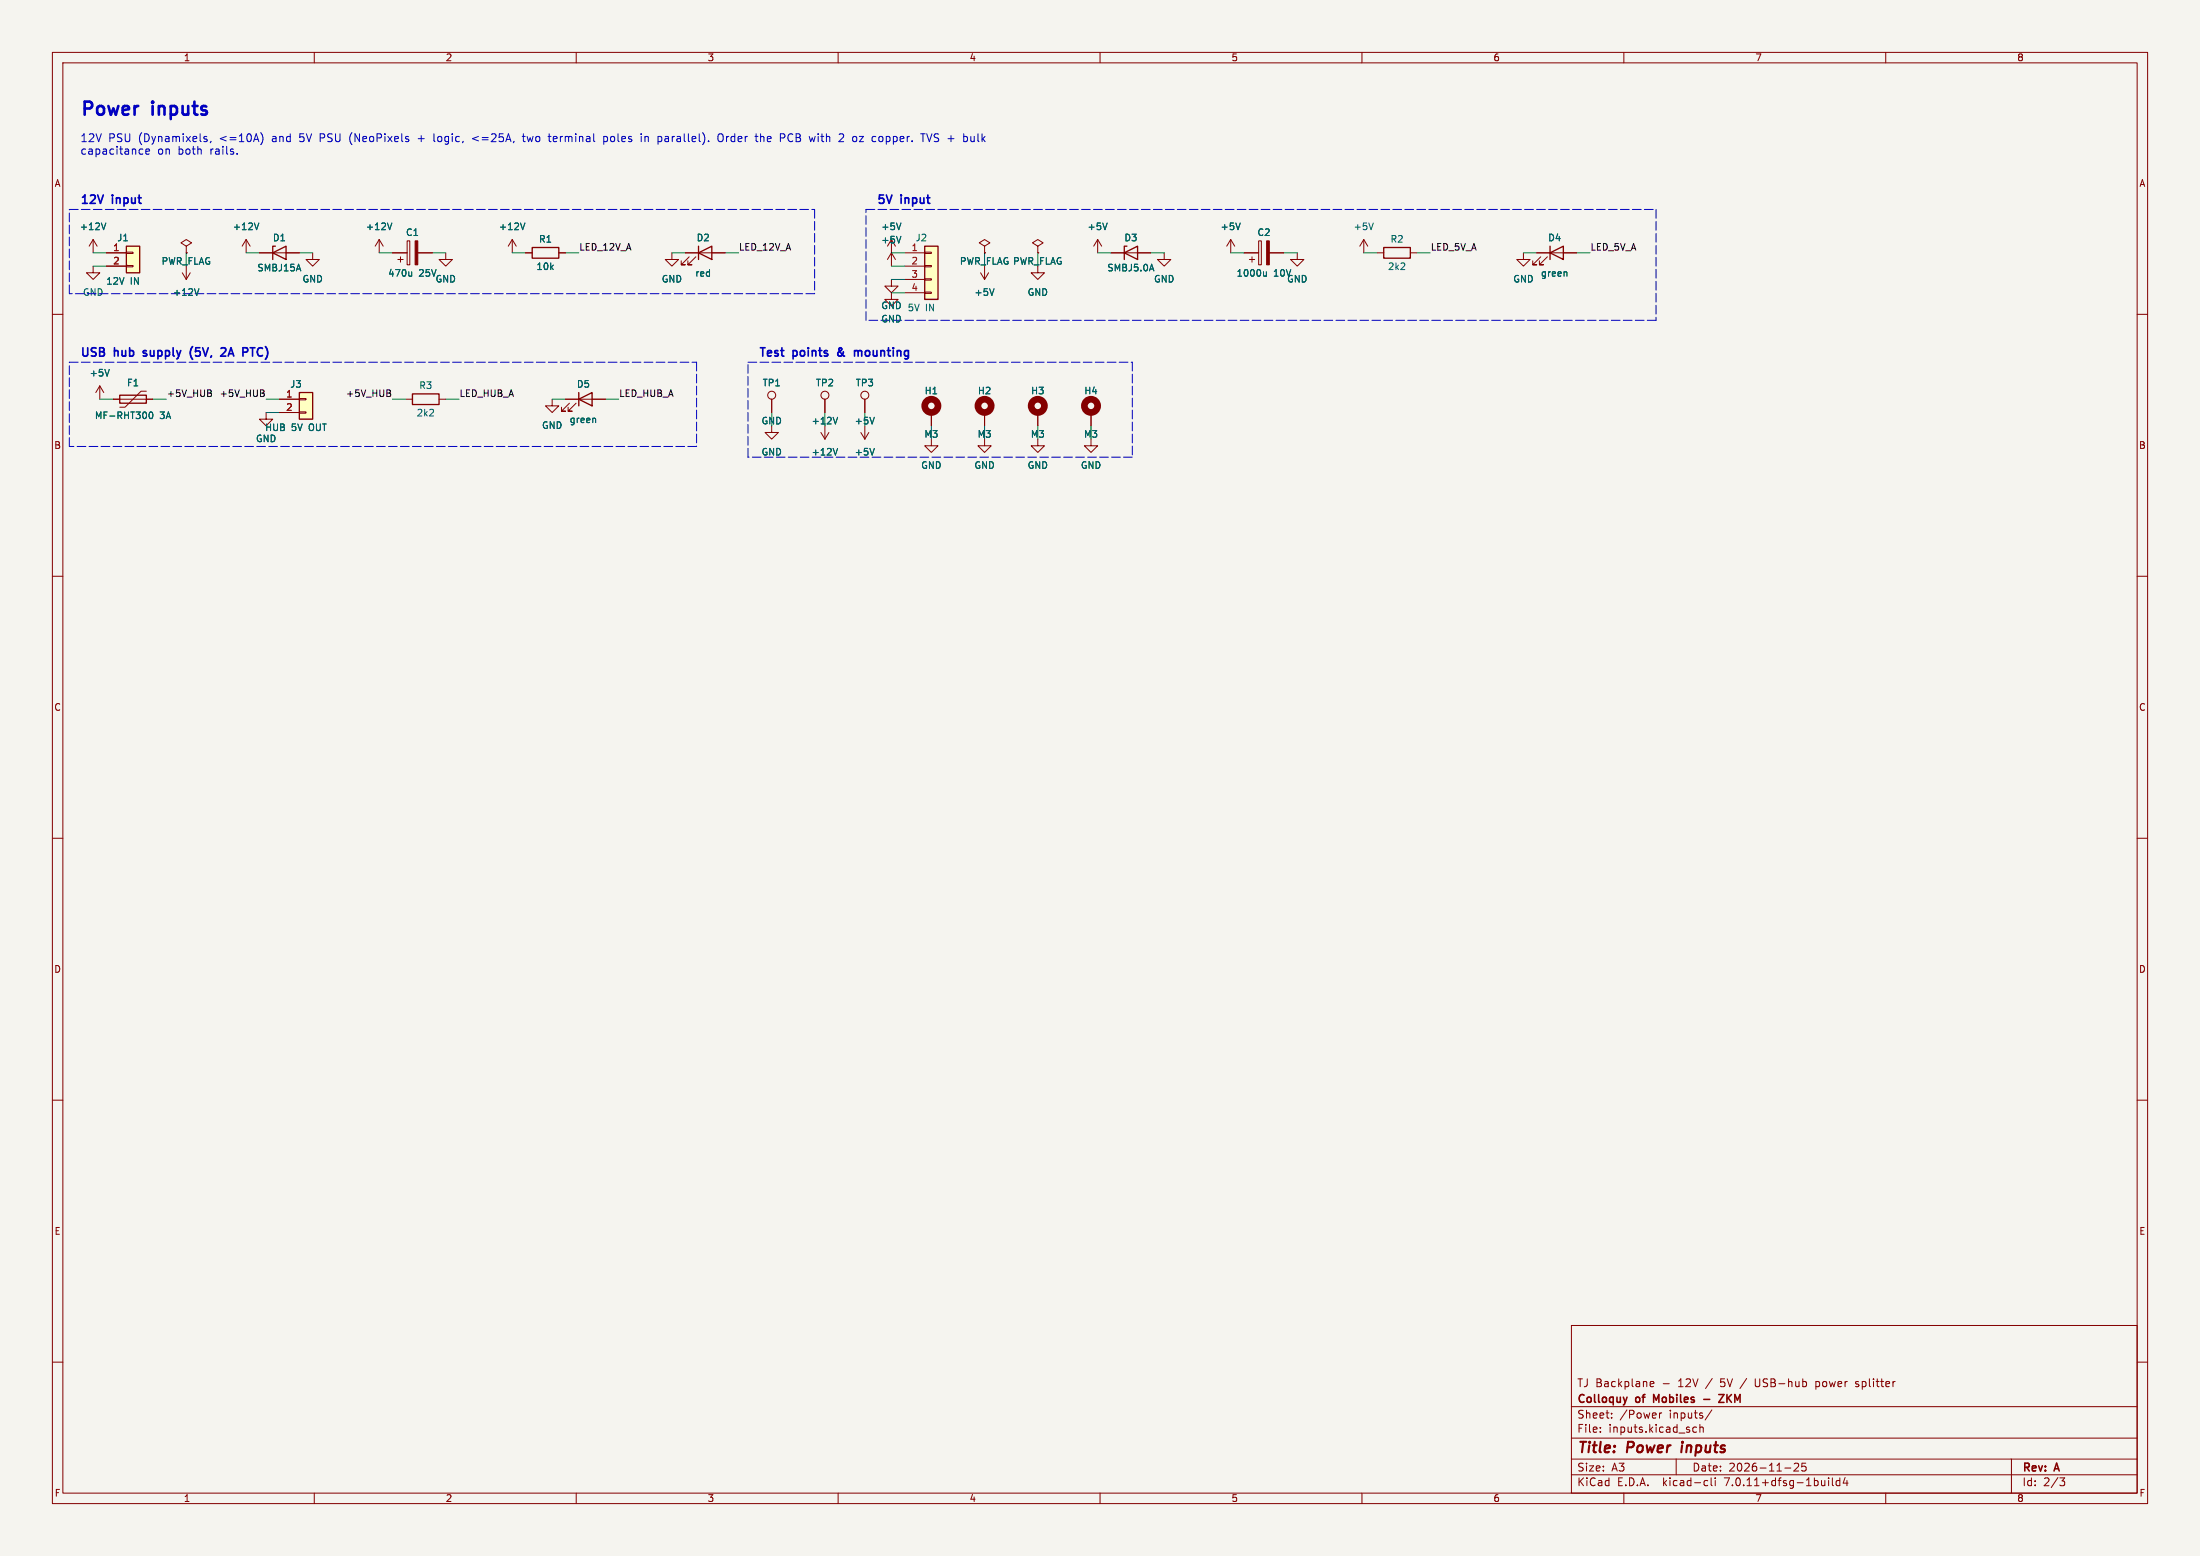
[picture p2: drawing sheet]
(kicad_sch (version 20230121) (generator eeschema)
 (paper "A3")
 (title_block (title "Power inputs") (date "2026-11-25") (rev "A") (company "Colloquy of Mobiles - ZKM") (comment 1 "TJ Backplane - 12V / 5V / USB-hub power splitter"))
 (lib_symbols
  (symbol "Connector:TestPoint"
   (pin_numbers hide)
   (pin_names
    (offset 0.762) hide) (in_bom yes) (on_board yes)
   (property "Reference" "TP" (at 0 6.858 0) (effects (font (size 1.27 1.27))))
   (property "Value" "TestPoint" (at 0 5.08 0) (effects (font (size 1.27 1.27))))
   (property "Footprint" "" (at 5.08 0 0) (effects (font (size 1.27 1.27)) hide))
   (property "Datasheet" "~" (at 5.08 0 0) (effects (font (size 1.27 1.27)) hide))
   (symbol "TestPoint_0_1"
    (circle (center 0 3.302) (radius 0.762) (stroke (width 0) (type default)) (fill (type none))))
   (symbol "TestPoint_1_1"
    (pin passive line (at 0 0 90) (length 2.54) (name "1" (effects (font (size 1.27 1.27)))) (number "1" (effects (font (size 1.27 1.27)))))))
(symbol "Connector_Generic:Conn_01x02"
   (pin_names
    (offset 1.016) hide) (in_bom yes) (on_board yes)
   (property "Reference" "J" (at 0 2.54 0) (effects (font (size 1.27 1.27))))
   (property "Value" "Conn_01x02" (at 0 -5.08 0) (effects (font (size 1.27 1.27))))
   (property "Footprint" "" (at 0 0 0) (effects (font (size 1.27 1.27)) hide))
   (property "Datasheet" "~" (at 0 0 0) (effects (font (size 1.27 1.27)) hide))
   (symbol "Conn_01x02_1_1"
    (rectangle (start -1.27 -2.413) (end 0 -2.667) (stroke (width 0.1524) (type default)) (fill (type none)))
    (rectangle (start -1.27 0.127) (end 0 -0.127) (stroke (width 0.1524) (type default)) (fill (type none)))
    (rectangle (start -1.27 1.27) (end 1.27 -3.81) (stroke (width 0.254) (type default)) (fill (type background)))
    (pin passive line (at -5.08 0 0) (length 3.81) (name "Pin_1" (effects (font (size 1.27 1.27)))) (number "1" (effects (font (size 1.27 1.27)))))
    (pin passive line (at -5.08 -2.54 0) (length 3.81) (name "Pin_2" (effects (font (size 1.27 1.27)))) (number "2" (effects (font (size 1.27 1.27)))))))
(symbol "Connector_Generic:Conn_01x04"
   (pin_names
    (offset 1.016) hide) (in_bom yes) (on_board yes)
   (property "Reference" "J" (at 0 5.08 0) (effects (font (size 1.27 1.27))))
   (property "Value" "Conn_01x04" (at 0 -7.62 0) (effects (font (size 1.27 1.27))))
   (property "Footprint" "" (at 0 0 0) (effects (font (size 1.27 1.27)) hide))
   (property "Datasheet" "~" (at 0 0 0) (effects (font (size 1.27 1.27)) hide))
   (symbol "Conn_01x04_1_1"
    (rectangle (start -1.27 -4.953) (end 0 -5.207) (stroke (width 0.1524) (type default)) (fill (type none)))
    (rectangle (start -1.27 -2.413) (end 0 -2.667) (stroke (width 0.1524) (type default)) (fill (type none)))
    (rectangle (start -1.27 0.127) (end 0 -0.127) (stroke (width 0.1524) (type default)) (fill (type none)))
    (rectangle (start -1.27 2.667) (end 0 2.413) (stroke (width 0.1524) (type default)) (fill (type none)))
    (rectangle (start -1.27 3.81) (end 1.27 -6.35) (stroke (width 0.254) (type default)) (fill (type background)))
    (pin passive line (at -5.08 2.54 0) (length 3.81) (name "Pin_1" (effects (font (size 1.27 1.27)))) (number "1" (effects (font (size 1.27 1.27)))))
    (pin passive line (at -5.08 0 0) (length 3.81) (name "Pin_2" (effects (font (size 1.27 1.27)))) (number "2" (effects (font (size 1.27 1.27)))))
    (pin passive line (at -5.08 -2.54 0) (length 3.81) (name "Pin_3" (effects (font (size 1.27 1.27)))) (number "3" (effects (font (size 1.27 1.27)))))
    (pin passive line (at -5.08 -5.08 0) (length 3.81) (name "Pin_4" (effects (font (size 1.27 1.27)))) (number "4" (effects (font (size 1.27 1.27)))))))
(symbol "Device:C_Polarized"
   (pin_numbers hide)
   (pin_names
    (offset 0.254)) (in_bom yes) (on_board yes)
   (property "Reference" "C" (at 0.635 2.54 0) (effects (font (size 1.27 1.27)) (justify left)))
   (property "Value" "C_Polarized" (at 0.635 -2.54 0) (effects (font (size 1.27 1.27)) (justify left)))
   (property "Footprint" "" (at 0.9652 -3.81 0) (effects (font (size 1.27 1.27)) hide))
   (property "Datasheet" "~" (at 0 0 0) (effects (font (size 1.27 1.27)) hide))
   (symbol "C_Polarized_0_1"
    (rectangle (start -2.286 0.508) (end 2.286 1.016) (stroke (width 0) (type default)) (fill (type none)))
    (polyline (pts (xy -1.778 2.286) (xy -0.762 2.286)) (stroke (width 0) (type default)) (fill (type none)))
    (polyline (pts (xy -1.27 2.794) (xy -1.27 1.778)) (stroke (width 0) (type default)) (fill (type none)))
    (rectangle (start 2.286 -0.508) (end -2.286 -1.016) (stroke (width 0) (type default)) (fill (type outline))))
   (symbol "C_Polarized_1_1"
    (pin passive line (at 0 3.81 270) (length 2.794) (name "~" (effects (font (size 1.27 1.27)))) (number "1" (effects (font (size 1.27 1.27)))))
    (pin passive line (at 0 -3.81 90) (length 2.794) (name "~" (effects (font (size 1.27 1.27)))) (number "2" (effects (font (size 1.27 1.27)))))))
(symbol "Device:D_Zener"
   (pin_numbers hide)
   (pin_names
    (offset 1.016) hide) (in_bom yes) (on_board yes)
   (property "Reference" "D" (at 0 2.54 0) (effects (font (size 1.27 1.27))))
   (property "Value" "D_Zener" (at 0 -2.54 0) (effects (font (size 1.27 1.27))))
   (property "Footprint" "" (at 0 0 0) (effects (font (size 1.27 1.27)) hide))
   (property "Datasheet" "~" (at 0 0 0) (effects (font (size 1.27 1.27)) hide))
   (symbol "D_Zener_0_1"
    (polyline (pts (xy 1.27 0) (xy -1.27 0)) (stroke (width 0) (type default)) (fill (type none)))
    (polyline (pts (xy -1.27 -1.27) (xy -1.27 1.27) (xy -0.762 1.27)) (stroke (width 0.254) (type default)) (fill (type none)))
    (polyline (pts (xy 1.27 -1.27) (xy 1.27 1.27) (xy -1.27 0) (xy 1.27 -1.27)) (stroke (width 0.254) (type default)) (fill (type none))))
   (symbol "D_Zener_1_1"
    (pin passive line (at -3.81 0 0) (length 2.54) (name "K" (effects (font (size 1.27 1.27)))) (number "1" (effects (font (size 1.27 1.27)))))
    (pin passive line (at 3.81 0 180) (length 2.54) (name "A" (effects (font (size 1.27 1.27)))) (number "2" (effects (font (size 1.27 1.27)))))))
(symbol "Device:LED"
   (pin_numbers hide)
   (pin_names
    (offset 1.016) hide) (in_bom yes) (on_board yes)
   (property "Reference" "D" (at 0 2.54 0) (effects (font (size 1.27 1.27))))
   (property "Value" "LED" (at 0 -2.54 0) (effects (font (size 1.27 1.27))))
   (property "Footprint" "" (at 0 0 0) (effects (font (size 1.27 1.27)) hide))
   (property "Datasheet" "~" (at 0 0 0) (effects (font (size 1.27 1.27)) hide))
   (symbol "LED_0_1"
    (polyline (pts (xy -1.27 -1.27) (xy -1.27 1.27)) (stroke (width 0.254) (type default)) (fill (type none)))
    (polyline (pts (xy -1.27 0) (xy 1.27 0)) (stroke (width 0) (type default)) (fill (type none)))
    (polyline (pts (xy 1.27 -1.27) (xy 1.27 1.27) (xy -1.27 0) (xy 1.27 -1.27)) (stroke (width 0.254) (type default)) (fill (type none)))
    (polyline (pts (xy -3.048 -0.762) (xy -4.572 -2.286) (xy -3.81 -2.286) (xy -4.572 -2.286) (xy -4.572 -1.524)) (stroke (width 0) (type default)) (fill (type none)))
    (polyline (pts (xy -1.778 -0.762) (xy -3.302 -2.286) (xy -2.54 -2.286) (xy -3.302 -2.286) (xy -3.302 -1.524)) (stroke (width 0) (type default)) (fill (type none))))
   (symbol "LED_1_1"
    (pin passive line (at -3.81 0 0) (length 2.54) (name "K" (effects (font (size 1.27 1.27)))) (number "1" (effects (font (size 1.27 1.27)))))
    (pin passive line (at 3.81 0 180) (length 2.54) (name "A" (effects (font (size 1.27 1.27)))) (number "2" (effects (font (size 1.27 1.27)))))))
(symbol "Device:Polyfuse"
   (pin_numbers hide)
   (pin_names
    (offset 0)) (in_bom yes) (on_board yes)
   (property "Reference" "F" (at -2.54 0 90) (effects (font (size 1.27 1.27))))
   (property "Value" "Polyfuse" (at 2.54 0 90) (effects (font (size 1.27 1.27))))
   (property "Footprint" "" (at 1.27 -5.08 0) (effects (font (size 1.27 1.27)) (justify left) hide))
   (property "Datasheet" "~" (at 0 0 0) (effects (font (size 1.27 1.27)) hide))
   (symbol "Polyfuse_0_1"
    (rectangle (start -0.762 2.54) (end 0.762 -2.54) (stroke (width 0.254) (type default)) (fill (type none)))
    (polyline (pts (xy 0 2.54) (xy 0 -2.54)) (stroke (width 0) (type default)) (fill (type none)))
    (polyline (pts (xy -1.524 2.54) (xy -1.524 1.524) (xy 1.524 -1.524) (xy 1.524 -2.54)) (stroke (width 0) (type default)) (fill (type none))))
   (symbol "Polyfuse_1_1"
    (pin passive line (at 0 3.81 270) (length 1.27) (name "~" (effects (font (size 1.27 1.27)))) (number "1" (effects (font (size 1.27 1.27)))))
    (pin passive line (at 0 -3.81 90) (length 1.27) (name "~" (effects (font (size 1.27 1.27)))) (number "2" (effects (font (size 1.27 1.27)))))))
(symbol "Device:R"
   (pin_numbers hide)
   (pin_names
    (offset 0)) (in_bom yes) (on_board yes)
   (property "Reference" "R" (at 2.032 0 90) (effects (font (size 1.27 1.27))))
   (property "Value" "R" (at 0 0 90) (effects (font (size 1.27 1.27))))
   (property "Footprint" "" (at -1.778 0 90) (effects (font (size 1.27 1.27)) hide))
   (property "Datasheet" "~" (at 0 0 0) (effects (font (size 1.27 1.27)) hide))
   (symbol "R_0_1"
    (rectangle (start -1.016 -2.54) (end 1.016 2.54) (stroke (width 0.254) (type default)) (fill (type none))))
   (symbol "R_1_1"
    (pin passive line (at 0 3.81 270) (length 1.27) (name "~" (effects (font (size 1.27 1.27)))) (number "1" (effects (font (size 1.27 1.27)))))
    (pin passive line (at 0 -3.81 90) (length 1.27) (name "~" (effects (font (size 1.27 1.27)))) (number "2" (effects (font (size 1.27 1.27)))))))
(symbol "Mechanical:MountingHole_Pad"
   (pin_numbers hide)
   (pin_names
    (offset 1.016) hide) (in_bom yes) (on_board yes)
   (property "Reference" "H" (at 0 6.35 0) (effects (font (size 1.27 1.27))))
   (property "Value" "MountingHole_Pad" (at 0 4.445 0) (effects (font (size 1.27 1.27))))
   (property "Footprint" "" (at 0 0 0) (effects (font (size 1.27 1.27)) hide))
   (property "Datasheet" "~" (at 0 0 0) (effects (font (size 1.27 1.27)) hide))
   (symbol "MountingHole_Pad_0_1"
    (circle (center 0 1.27) (radius 1.27) (stroke (width 1.27) (type default)) (fill (type none))))
   (symbol "MountingHole_Pad_1_1"
    (pin input line (at 0 -2.54 90) (length 2.54) (name "1" (effects (font (size 1.27 1.27)))) (number "1" (effects (font (size 1.27 1.27)))))))
(symbol "power:+12V"
   (power)
   (pin_names
    (offset 0)) (in_bom yes) (on_board yes)
   (property "Reference" "#PWR" (at 0 -3.81 0) (effects (font (size 1.27 1.27)) hide))
   (property "Value" "+12V" (at 0 3.556 0) (effects (font (size 1.27 1.27))))
   (property "Footprint" "" (at 0 0 0) (effects (font (size 1.27 1.27)) hide))
   (property "Datasheet" "" (at 0 0 0) (effects (font (size 1.27 1.27)) hide))
   (symbol "+12V_0_1"
    (polyline (pts (xy -0.762 1.27) (xy 0 2.54)) (stroke (width 0) (type default)) (fill (type none)))
    (polyline (pts (xy 0 0) (xy 0 2.54)) (stroke (width 0) (type default)) (fill (type none)))
    (polyline (pts (xy 0 2.54) (xy 0.762 1.27)) (stroke (width 0) (type default)) (fill (type none))))
   (symbol "+12V_1_1"
    (pin power_in line (at 0 0 90) (length 0) hide (name "+12V" (effects (font (size 1.27 1.27)))) (number "1" (effects (font (size 1.27 1.27)))))))
(symbol "power:+5V"
   (power)
   (pin_names
    (offset 0)) (in_bom yes) (on_board yes)
   (property "Reference" "#PWR" (at 0 -3.81 0) (effects (font (size 1.27 1.27)) hide))
   (property "Value" "+5V" (at 0 3.556 0) (effects (font (size 1.27 1.27))))
   (property "Footprint" "" (at 0 0 0) (effects (font (size 1.27 1.27)) hide))
   (property "Datasheet" "" (at 0 0 0) (effects (font (size 1.27 1.27)) hide))
   (symbol "+5V_0_1"
    (polyline (pts (xy -0.762 1.27) (xy 0 2.54)) (stroke (width 0) (type default)) (fill (type none)))
    (polyline (pts (xy 0 0) (xy 0 2.54)) (stroke (width 0) (type default)) (fill (type none)))
    (polyline (pts (xy 0 2.54) (xy 0.762 1.27)) (stroke (width 0) (type default)) (fill (type none))))
   (symbol "+5V_1_1"
    (pin power_in line (at 0 0 90) (length 0) hide (name "+5V" (effects (font (size 1.27 1.27)))) (number "1" (effects (font (size 1.27 1.27)))))))
(symbol "power:GND"
   (power)
   (pin_names
    (offset 0)) (in_bom yes) (on_board yes)
   (property "Reference" "#PWR" (at 0 -6.35 0) (effects (font (size 1.27 1.27)) hide))
   (property "Value" "GND" (at 0 -3.81 0) (effects (font (size 1.27 1.27))))
   (property "Footprint" "" (at 0 0 0) (effects (font (size 1.27 1.27)) hide))
   (property "Datasheet" "" (at 0 0 0) (effects (font (size 1.27 1.27)) hide))
   (symbol "GND_0_1"
    (polyline (pts (xy 0 0) (xy 0 -1.27) (xy 1.27 -1.27) (xy 0 -2.54) (xy -1.27 -1.27) (xy 0 -1.27)) (stroke (width 0) (type default)) (fill (type none))))
   (symbol "GND_1_1"
    (pin power_in line (at 0 0 270) (length 0) hide (name "GND" (effects (font (size 1.27 1.27)))) (number "1" (effects (font (size 1.27 1.27)))))))
(symbol "power:PWR_FLAG"
   (power)
   (pin_numbers hide)
   (pin_names
    (offset 0) hide) (in_bom yes) (on_board yes)
   (property "Reference" "#FLG" (at 0 1.905 0) (effects (font (size 1.27 1.27)) hide))
   (property "Value" "PWR_FLAG" (at 0 3.81 0) (effects (font (size 1.27 1.27))))
   (property "Footprint" "" (at 0 0 0) (effects (font (size 1.27 1.27)) hide))
   (property "Datasheet" "~" (at 0 0 0) (effects (font (size 1.27 1.27)) hide))
   (symbol "PWR_FLAG_0_0"
    (pin power_out line (at 0 0 90) (length 0) (name "pwr" (effects (font (size 1.27 1.27)))) (number "1" (effects (font (size 1.27 1.27))))))
   (symbol "PWR_FLAG_0_1"
    (polyline (pts (xy 0 0) (xy 0 1.27) (xy -1.016 1.905) (xy 0 2.54) (xy 1.016 1.905) (xy 0 1.27)) (stroke (width 0) (type default)) (fill (type none))))))
 (text "Power inputs" (at 15.24 22.48 0) (effects (font (size 2.5 2.5) bold) (justify left bottom)))
 (text "12V PSU (Dynamixels, <=10A) and 5V PSU (NeoPixels + logic, <=25A, two terminal poles in parallel). Order the PCB with 2 oz copper. TVS + bulk" (at 15.24 27.48 0) (effects (font (size 1.5 1.5)) (justify left bottom)))
 (text "capacitance on both rails." (at 15.24 29.88 0) (effects (font (size 1.5 1.5)) (justify left bottom)))
 (text "12V input" (at 15.24 39.28 0) (effects (font (size 1.6 1.6) bold) (justify left bottom)))
 (polyline (pts (xy 13.24 39.98) (xy 155.5112 39.98)) (stroke (width 0) (type dash)))
 (polyline (pts (xy 155.5112 39.98) (xy 155.5112 56.06)) (stroke (width 0) (type dash)))
 (polyline (pts (xy 155.5112 56.06) (xy 13.24 56.06)) (stroke (width 0) (type dash)))
 (polyline (pts (xy 13.24 56.06) (xy 13.24 39.98)) (stroke (width 0) (type dash)))
 (symbol (lib_id "Connector_Generic:Conn_01x02") (at 25.4 48.26 0) (unit 1)
 (in_bom yes) (on_board yes) (dnp no)
 (property "Reference" "J1" (at 23.495 45.39 0) (effects (font (size 1.27 1.27))))
 (property "Value" "12V IN" (at 23.495 53.67 0) (effects (font (size 1.27 1.27))))
 (property "Footprint" "TerminalBlock_Phoenix:TerminalBlock_Phoenix_MKDS-1,5-2-5.08_1x02_P5.08mm_Horizontal" (at 25.4 48.26 0) (effects (font (size 1.27 1.27)) hide))
 (property "Datasheet" "" (at 25.4 48.26 0) (effects (font (size 1.27 1.27)) hide))
 (pin "1")
 (pin "2"))
 (wire (pts (xy 20.32 48.26) (xy 17.78 48.26)) (stroke (width 0) (type default)))
 (symbol (lib_id "power:+12V") (at 17.78 48.26 0) (unit 1)
 (in_bom yes) (on_board yes) (dnp no)
 (property "Reference" "#PWR0201" (at 17.78 45.26 0) (effects (font (size 1.27 1.27)) hide))
 (property "Value" "+12V" (at 17.78 43.26 0) (effects (font (size 1.27 1.27))))
 (property "Footprint" "" (at 17.78 48.26 0) (effects (font (size 1.27 1.27)) hide))
 (property "Datasheet" "" (at 17.78 48.26 0) (effects (font (size 1.27 1.27)) hide))
 (pin "1"))
 (wire (pts (xy 20.32 50.8) (xy 17.78 50.8)) (stroke (width 0) (type default)))
 (symbol (lib_id "power:GND") (at 17.78 50.8 0) (unit 1)
 (in_bom yes) (on_board yes) (dnp no)
 (property "Reference" "#PWR0202" (at 17.78 47.8 0) (effects (font (size 1.27 1.27)) hide))
 (property "Value" "GND" (at 17.78 55.8 0) (effects (font (size 1.27 1.27))))
 (property "Footprint" "" (at 17.78 50.8 0) (effects (font (size 1.27 1.27)) hide))
 (property "Datasheet" "" (at 17.78 50.8 0) (effects (font (size 1.27 1.27)) hide))
 (pin "1"))
 (symbol (lib_id "power:PWR_FLAG") (at 35.56 48.26 0) (unit 1)
 (in_bom yes) (on_board yes) (dnp no)
 (property "Reference" "#FLG1" (at 35.56 44.12 0) (effects (font (size 1.27 1.27)) hide))
 (property "Value" "PWR_FLAG" (at 35.56 49.86 0) (effects (font (size 1.27 1.27))))
 (property "Footprint" "" (at 35.56 48.26 0) (effects (font (size 1.27 1.27)) hide))
 (property "Datasheet" "" (at 35.56 48.26 0) (effects (font (size 1.27 1.27)) hide))
 (pin "1"))
 (wire (pts (xy 35.56 48.26) (xy 35.56 50.8)) (stroke (width 0) (type default)))
 (symbol (lib_id "power:+12V") (at 35.56 50.8 180) (unit 1)
 (in_bom yes) (on_board yes) (dnp no)
 (property "Reference" "#PWR0203" (at 35.56 47.8 0) (effects (font (size 1.27 1.27)) hide))
 (property "Value" "+12V" (at 35.56 55.8 0) (effects (font (size 1.27 1.27))))
 (property "Footprint" "" (at 35.56 50.8 0) (effects (font (size 1.27 1.27)) hide))
 (property "Datasheet" "" (at 35.56 50.8 0) (effects (font (size 1.27 1.27)) hide))
 (pin "1"))
 (symbol (lib_id "Device:D_Zener") (at 53.34 48.26 0) (unit 1)
 (in_bom yes) (on_board yes) (dnp no)
 (property "Reference" "D1" (at 53.34 45.39 0) (effects (font (size 1.27 1.27))))
 (property "Value" "SMBJ15A" (at 53.34 51.13 0) (effects (font (size 1.27 1.27))))
 (property "Footprint" "Diode_SMD:D_SMB" (at 53.34 48.26 0) (effects (font (size 1.27 1.27)) hide))
 (property "Datasheet" "" (at 53.34 48.26 0) (effects (font (size 1.27 1.27)) hide))
 (property "Description" "TVS 15V unidirectional" (at 53.34 48.26 0) (effects (font (size 1.27 1.27)) hide))
 (pin "1")
 (pin "2"))
 (wire (pts (xy 49.53 48.26) (xy 46.99 48.26)) (stroke (width 0) (type default)))
 (symbol (lib_id "power:+12V") (at 46.99 48.26 0) (unit 1)
 (in_bom yes) (on_board yes) (dnp no)
 (property "Reference" "#PWR0204" (at 46.99 45.26 0) (effects (font (size 1.27 1.27)) hide))
 (property "Value" "+12V" (at 46.99 43.26 0) (effects (font (size 1.27 1.27))))
 (property "Footprint" "" (at 46.99 48.26 0) (effects (font (size 1.27 1.27)) hide))
 (property "Datasheet" "" (at 46.99 48.26 0) (effects (font (size 1.27 1.27)) hide))
 (pin "1"))
 (wire (pts (xy 57.15 48.26) (xy 59.69 48.26)) (stroke (width 0) (type default)))
 (symbol (lib_id "power:GND") (at 59.69 48.26 0) (unit 1)
 (in_bom yes) (on_board yes) (dnp no)
 (property "Reference" "#PWR0205" (at 59.69 45.26 0) (effects (font (size 1.27 1.27)) hide))
 (property "Value" "GND" (at 59.69 53.26 0) (effects (font (size 1.27 1.27))))
 (property "Footprint" "" (at 59.69 48.26 0) (effects (font (size 1.27 1.27)) hide))
 (property "Datasheet" "" (at 59.69 48.26 0) (effects (font (size 1.27 1.27)) hide))
 (pin "1"))
 (symbol (lib_id "Device:C_Polarized") (at 78.74 48.26 90) (unit 1)
 (in_bom yes) (on_board yes) (dnp no)
 (property "Reference" "C1" (at 78.74 44.374 90) (effects (font (size 1.27 1.27))))
 (property "Value" "470u 25V" (at 78.74 52.146 90) (effects (font (size 1.27 1.27))))
 (property "Footprint" "Capacitor_THT:CP_Radial_D10.0mm_P5.00mm" (at 78.74 48.26 90) (effects (font (size 1.27 1.27)) hide))
 (property "Datasheet" "" (at 78.74 48.26 90) (effects (font (size 1.27 1.27)) hide))
 (pin "1")
 (pin "2"))
 (wire (pts (xy 74.93 48.26) (xy 72.39 48.26)) (stroke (width 0) (type default)))
 (symbol (lib_id "power:+12V") (at 72.39 48.26 0) (unit 1)
 (in_bom yes) (on_board yes) (dnp no)
 (property "Reference" "#PWR0206" (at 72.39 45.26 0) (effects (font (size 1.27 1.27)) hide))
 (property "Value" "+12V" (at 72.39 43.26 0) (effects (font (size 1.27 1.27))))
 (property "Footprint" "" (at 72.39 48.26 0) (effects (font (size 1.27 1.27)) hide))
 (property "Datasheet" "" (at 72.39 48.26 0) (effects (font (size 1.27 1.27)) hide))
 (pin "1"))
 (wire (pts (xy 82.55 48.26) (xy 85.09 48.26)) (stroke (width 0) (type default)))
 (symbol (lib_id "power:GND") (at 85.09 48.26 0) (unit 1)
 (in_bom yes) (on_board yes) (dnp no)
 (property "Reference" "#PWR0207" (at 85.09 45.26 0) (effects (font (size 1.27 1.27)) hide))
 (property "Value" "GND" (at 85.09 53.26 0) (effects (font (size 1.27 1.27))))
 (property "Footprint" "" (at 85.09 48.26 0) (effects (font (size 1.27 1.27)) hide))
 (property "Datasheet" "" (at 85.09 48.26 0) (effects (font (size 1.27 1.27)) hide))
 (pin "1"))
 (symbol (lib_id "Device:R") (at 104.14 48.26 90) (unit 1)
 (in_bom yes) (on_board yes) (dnp no)
 (property "Reference" "R1" (at 104.14 45.644 90) (effects (font (size 1.27 1.27))))
 (property "Value" "10k" (at 104.14 50.876 90) (effects (font (size 1.27 1.27))))
 (property "Footprint" "Resistor_SMD:R_0805_2012Metric_Pad1.20x1.40mm_HandSolder" (at 104.14 48.26 90) (effects (font (size 1.27 1.27)) hide))
 (property "Datasheet" "" (at 104.14 48.26 90) (effects (font (size 1.27 1.27)) hide))
 (pin "1")
 (pin "2"))
 (wire (pts (xy 100.33 48.26) (xy 97.79 48.26)) (stroke (width 0) (type default)))
 (symbol (lib_id "power:+12V") (at 97.79 48.26 0) (unit 1)
 (in_bom yes) (on_board yes) (dnp no)
 (property "Reference" "#PWR0208" (at 97.79 45.26 0) (effects (font (size 1.27 1.27)) hide))
 (property "Value" "+12V" (at 97.79 43.26 0) (effects (font (size 1.27 1.27))))
 (property "Footprint" "" (at 97.79 48.26 0) (effects (font (size 1.27 1.27)) hide))
 (property "Datasheet" "" (at 97.79 48.26 0) (effects (font (size 1.27 1.27)) hide))
 (pin "1"))
 (wire (pts (xy 107.95 48.26) (xy 110.49 48.26)) (stroke (width 0) (type default)))
 (label "LED_12V_A" (at 110.49 48.26 0) (fields_autoplaced) (effects (font (size 1.27 1.27)) (justify left bottom)))
 (symbol (lib_id "Device:LED") (at 134.62 48.26 0) (unit 1)
 (in_bom yes) (on_board yes) (dnp no)
 (property "Reference" "D2" (at 134.239 45.39 0) (effects (font (size 1.27 1.27))))
 (property "Value" "red" (at 134.239 52.146 0) (effects (font (size 1.27 1.27))))
 (property "Footprint" "LED_SMD:LED_0805_2012Metric_Pad1.15x1.40mm_HandSolder" (at 134.62 48.26 0) (effects (font (size 1.27 1.27)) hide))
 (property "Datasheet" "" (at 134.62 48.26 0) (effects (font (size 1.27 1.27)) hide))
 (pin "1")
 (pin "2"))
 (wire (pts (xy 130.81 48.26) (xy 128.27 48.26)) (stroke (width 0) (type default)))
 (symbol (lib_id "power:GND") (at 128.27 48.26 0) (unit 1)
 (in_bom yes) (on_board yes) (dnp no)
 (property "Reference" "#PWR0209" (at 128.27 45.26 0) (effects (font (size 1.27 1.27)) hide))
 (property "Value" "GND" (at 128.27 53.26 0) (effects (font (size 1.27 1.27))))
 (property "Footprint" "" (at 128.27 48.26 0) (effects (font (size 1.27 1.27)) hide))
 (property "Datasheet" "" (at 128.27 48.26 0) (effects (font (size 1.27 1.27)) hide))
 (pin "1"))
 (wire (pts (xy 138.43 48.26) (xy 140.97 48.26)) (stroke (width 0) (type default)))
 (label "LED_12V_A" (at 140.97 48.26 0) (fields_autoplaced) (effects (font (size 1.27 1.27)) (justify left bottom)))
 (text "5V input" (at 167.3212 39.28 0) (effects (font (size 1.6 1.6) bold) (justify left bottom)))
 (polyline (pts (xy 165.3212 39.98) (xy 316.1456 39.98)) (stroke (width 0) (type dash)))
 (polyline (pts (xy 316.1456 39.98) (xy 316.1456 61.14)) (stroke (width 0) (type dash)))
 (polyline (pts (xy 316.1456 61.14) (xy 165.3212 61.14)) (stroke (width 0) (type dash)))
 (polyline (pts (xy 165.3212 61.14) (xy 165.3212 39.98)) (stroke (width 0) (type dash)))
 (symbol (lib_id "Connector_Generic:Conn_01x04") (at 177.8 50.8 0) (unit 1)
 (in_bom yes) (on_board yes) (dnp no)
 (property "Reference" "J2" (at 175.895 45.39 0) (effects (font (size 1.27 1.27))))
 (property "Value" "5V IN" (at 175.895 58.75 0) (effects (font (size 1.27 1.27))))
 (property "Footprint" "TerminalBlock_Phoenix:TerminalBlock_Phoenix_MKDS-1,5-4-5.08_1x04_P5.08mm_Horizontal" (at 177.8 50.8 0) (effects (font (size 1.27 1.27)) hide))
 (property "Datasheet" "" (at 177.8 50.8 0) (effects (font (size 1.27 1.27)) hide))
 (pin "1")
 (pin "2")
 (pin "3")
 (pin "4"))
 (wire (pts (xy 172.72 48.26) (xy 170.18 48.26)) (stroke (width 0) (type default)))
 (symbol (lib_id "power:+5V") (at 170.18 48.26 0) (unit 1)
 (in_bom yes) (on_board yes) (dnp no)
 (property "Reference" "#PWR0210" (at 170.18 45.26 0) (effects (font (size 1.27 1.27)) hide))
 (property "Value" "+5V" (at 170.18 43.26 0) (effects (font (size 1.27 1.27))))
 (property "Footprint" "" (at 170.18 48.26 0) (effects (font (size 1.27 1.27)) hide))
 (property "Datasheet" "" (at 170.18 48.26 0) (effects (font (size 1.27 1.27)) hide))
 (pin "1"))
 (wire (pts (xy 172.72 50.8) (xy 170.18 50.8)) (stroke (width 0) (type default)))
 (symbol (lib_id "power:+5V") (at 170.18 50.8 0) (unit 1)
 (in_bom yes) (on_board yes) (dnp no)
 (property "Reference" "#PWR0211" (at 170.18 47.8 0) (effects (font (size 1.27 1.27)) hide))
 (property "Value" "+5V" (at 170.18 45.8 0) (effects (font (size 1.27 1.27))))
 (property "Footprint" "" (at 170.18 50.8 0) (effects (font (size 1.27 1.27)) hide))
 (property "Datasheet" "" (at 170.18 50.8 0) (effects (font (size 1.27 1.27)) hide))
 (pin "1"))
 (wire (pts (xy 172.72 53.34) (xy 170.18 53.34)) (stroke (width 0) (type default)))
 (symbol (lib_id "power:GND") (at 170.18 53.34 0) (unit 1)
 (in_bom yes) (on_board yes) (dnp no)
 (property "Reference" "#PWR0212" (at 170.18 50.34 0) (effects (font (size 1.27 1.27)) hide))
 (property "Value" "GND" (at 170.18 58.34 0) (effects (font (size 1.27 1.27))))
 (property "Footprint" "" (at 170.18 53.34 0) (effects (font (size 1.27 1.27)) hide))
 (property "Datasheet" "" (at 170.18 53.34 0) (effects (font (size 1.27 1.27)) hide))
 (pin "1"))
 (wire (pts (xy 172.72 55.88) (xy 170.18 55.88)) (stroke (width 0) (type default)))
 (symbol (lib_id "power:GND") (at 170.18 55.88 0) (unit 1)
 (in_bom yes) (on_board yes) (dnp no)
 (property "Reference" "#PWR0213" (at 170.18 52.88 0) (effects (font (size 1.27 1.27)) hide))
 (property "Value" "GND" (at 170.18 60.88 0) (effects (font (size 1.27 1.27))))
 (property "Footprint" "" (at 170.18 55.88 0) (effects (font (size 1.27 1.27)) hide))
 (property "Datasheet" "" (at 170.18 55.88 0) (effects (font (size 1.27 1.27)) hide))
 (pin "1"))
 (symbol (lib_id "power:PWR_FLAG") (at 187.96 48.26 0) (unit 1)
 (in_bom yes) (on_board yes) (dnp no)
 (property "Reference" "#FLG2" (at 187.96 44.12 0) (effects (font (size 1.27 1.27)) hide))
 (property "Value" "PWR_FLAG" (at 187.96 49.86 0) (effects (font (size 1.27 1.27))))
 (property "Footprint" "" (at 187.96 48.26 0) (effects (font (size 1.27 1.27)) hide))
 (property "Datasheet" "" (at 187.96 48.26 0) (effects (font (size 1.27 1.27)) hide))
 (pin "1"))
 (wire (pts (xy 187.96 48.26) (xy 187.96 50.8)) (stroke (width 0) (type default)))
 (symbol (lib_id "power:+5V") (at 187.96 50.8 180) (unit 1)
 (in_bom yes) (on_board yes) (dnp no)
 (property "Reference" "#PWR0214" (at 187.96 47.8 0) (effects (font (size 1.27 1.27)) hide))
 (property "Value" "+5V" (at 187.96 55.8 0) (effects (font (size 1.27 1.27))))
 (property "Footprint" "" (at 187.96 50.8 0) (effects (font (size 1.27 1.27)) hide))
 (property "Datasheet" "" (at 187.96 50.8 0) (effects (font (size 1.27 1.27)) hide))
 (pin "1"))
 (symbol (lib_id "power:PWR_FLAG") (at 198.12 48.26 0) (unit 1)
 (in_bom yes) (on_board yes) (dnp no)
 (property "Reference" "#FLG3" (at 198.12 44.12 0) (effects (font (size 1.27 1.27)) hide))
 (property "Value" "PWR_FLAG" (at 198.12 49.86 0) (effects (font (size 1.27 1.27))))
 (property "Footprint" "" (at 198.12 48.26 0) (effects (font (size 1.27 1.27)) hide))
 (property "Datasheet" "" (at 198.12 48.26 0) (effects (font (size 1.27 1.27)) hide))
 (pin "1"))
 (wire (pts (xy 198.12 48.26) (xy 198.12 50.8)) (stroke (width 0) (type default)))
 (symbol (lib_id "power:GND") (at 198.12 50.8 0) (unit 1)
 (in_bom yes) (on_board yes) (dnp no)
 (property "Reference" "#PWR0215" (at 198.12 47.8 0) (effects (font (size 1.27 1.27)) hide))
 (property "Value" "GND" (at 198.12 55.8 0) (effects (font (size 1.27 1.27))))
 (property "Footprint" "" (at 198.12 50.8 0) (effects (font (size 1.27 1.27)) hide))
 (property "Datasheet" "" (at 198.12 50.8 0) (effects (font (size 1.27 1.27)) hide))
 (pin "1"))
 (symbol (lib_id "Device:D_Zener") (at 215.9 48.26 0) (unit 1)
 (in_bom yes) (on_board yes) (dnp no)
 (property "Reference" "D3" (at 215.9 45.39 0) (effects (font (size 1.27 1.27))))
 (property "Value" "SMBJ5.0A" (at 215.9 51.13 0) (effects (font (size 1.27 1.27))))
 (property "Footprint" "Diode_SMD:D_SMB" (at 215.9 48.26 0) (effects (font (size 1.27 1.27)) hide))
 (property "Datasheet" "" (at 215.9 48.26 0) (effects (font (size 1.27 1.27)) hide))
 (property "Description" "TVS 5V unidirectional" (at 215.9 48.26 0) (effects (font (size 1.27 1.27)) hide))
 (pin "1")
 (pin "2"))
 (wire (pts (xy 212.09 48.26) (xy 209.55 48.26)) (stroke (width 0) (type default)))
 (symbol (lib_id "power:+5V") (at 209.55 48.26 0) (unit 1)
 (in_bom yes) (on_board yes) (dnp no)
 (property "Reference" "#PWR0216" (at 209.55 45.26 0) (effects (font (size 1.27 1.27)) hide))
 (property "Value" "+5V" (at 209.55 43.26 0) (effects (font (size 1.27 1.27))))
 (property "Footprint" "" (at 209.55 48.26 0) (effects (font (size 1.27 1.27)) hide))
 (property "Datasheet" "" (at 209.55 48.26 0) (effects (font (size 1.27 1.27)) hide))
 (pin "1"))
 (wire (pts (xy 219.71 48.26) (xy 222.25 48.26)) (stroke (width 0) (type default)))
 (symbol (lib_id "power:GND") (at 222.25 48.26 0) (unit 1)
 (in_bom yes) (on_board yes) (dnp no)
 (property "Reference" "#PWR0217" (at 222.25 45.26 0) (effects (font (size 1.27 1.27)) hide))
 (property "Value" "GND" (at 222.25 53.26 0) (effects (font (size 1.27 1.27))))
 (property "Footprint" "" (at 222.25 48.26 0) (effects (font (size 1.27 1.27)) hide))
 (property "Datasheet" "" (at 222.25 48.26 0) (effects (font (size 1.27 1.27)) hide))
 (pin "1"))
 (symbol (lib_id "Device:C_Polarized") (at 241.3 48.26 90) (unit 1)
 (in_bom yes) (on_board yes) (dnp no)
 (property "Reference" "C2" (at 241.3 44.374 90) (effects (font (size 1.27 1.27))))
 (property "Value" "1000u 10V" (at 241.3 52.146 90) (effects (font (size 1.27 1.27))))
 (property "Footprint" "Capacitor_THT:CP_Radial_D10.0mm_P5.00mm" (at 241.3 48.26 90) (effects (font (size 1.27 1.27)) hide))
 (property "Datasheet" "" (at 241.3 48.26 90) (effects (font (size 1.27 1.27)) hide))
 (pin "1")
 (pin "2"))
 (wire (pts (xy 237.49 48.26) (xy 234.95 48.26)) (stroke (width 0) (type default)))
 (symbol (lib_id "power:+5V") (at 234.95 48.26 0) (unit 1)
 (in_bom yes) (on_board yes) (dnp no)
 (property "Reference" "#PWR0218" (at 234.95 45.26 0) (effects (font (size 1.27 1.27)) hide))
 (property "Value" "+5V" (at 234.95 43.26 0) (effects (font (size 1.27 1.27))))
 (property "Footprint" "" (at 234.95 48.26 0) (effects (font (size 1.27 1.27)) hide))
 (property "Datasheet" "" (at 234.95 48.26 0) (effects (font (size 1.27 1.27)) hide))
 (pin "1"))
 (wire (pts (xy 245.11 48.26) (xy 247.65 48.26)) (stroke (width 0) (type default)))
 (symbol (lib_id "power:GND") (at 247.65 48.26 0) (unit 1)
 (in_bom yes) (on_board yes) (dnp no)
 (property "Reference" "#PWR0219" (at 247.65 45.26 0) (effects (font (size 1.27 1.27)) hide))
 (property "Value" "GND" (at 247.65 53.26 0) (effects (font (size 1.27 1.27))))
 (property "Footprint" "" (at 247.65 48.26 0) (effects (font (size 1.27 1.27)) hide))
 (property "Datasheet" "" (at 247.65 48.26 0) (effects (font (size 1.27 1.27)) hide))
 (pin "1"))
 (symbol (lib_id "Device:R") (at 266.7 48.26 90) (unit 1)
 (in_bom yes) (on_board yes) (dnp no)
 (property "Reference" "R2" (at 266.7 45.644 90) (effects (font (size 1.27 1.27))))
 (property "Value" "2k2" (at 266.7 50.876 90) (effects (font (size 1.27 1.27))))
 (property "Footprint" "Resistor_SMD:R_0805_2012Metric_Pad1.20x1.40mm_HandSolder" (at 266.7 48.26 90) (effects (font (size 1.27 1.27)) hide))
 (property "Datasheet" "" (at 266.7 48.26 90) (effects (font (size 1.27 1.27)) hide))
 (pin "1")
 (pin "2"))
 (wire (pts (xy 262.89 48.26) (xy 260.35 48.26)) (stroke (width 0) (type default)))
 (symbol (lib_id "power:+5V") (at 260.35 48.26 0) (unit 1)
 (in_bom yes) (on_board yes) (dnp no)
 (property "Reference" "#PWR0220" (at 260.35 45.26 0) (effects (font (size 1.27 1.27)) hide))
 (property "Value" "+5V" (at 260.35 43.26 0) (effects (font (size 1.27 1.27))))
 (property "Footprint" "" (at 260.35 48.26 0) (effects (font (size 1.27 1.27)) hide))
 (property "Datasheet" "" (at 260.35 48.26 0) (effects (font (size 1.27 1.27)) hide))
 (pin "1"))
 (wire (pts (xy 270.51 48.26) (xy 273.05 48.26)) (stroke (width 0) (type default)))
 (label "LED_5V_A" (at 273.05 48.26 0) (fields_autoplaced) (effects (font (size 1.27 1.27)) (justify left bottom)))
 (symbol (lib_id "Device:LED") (at 297.18 48.26 0) (unit 1)
 (in_bom yes) (on_board yes) (dnp no)
 (property "Reference" "D4" (at 296.799 45.39 0) (effects (font (size 1.27 1.27))))
 (property "Value" "green" (at 296.799 52.146 0) (effects (font (size 1.27 1.27))))
 (property "Footprint" "LED_SMD:LED_0805_2012Metric_Pad1.15x1.40mm_HandSolder" (at 297.18 48.26 0) (effects (font (size 1.27 1.27)) hide))
 (property "Datasheet" "" (at 297.18 48.26 0) (effects (font (size 1.27 1.27)) hide))
 (pin "1")
 (pin "2"))
 (wire (pts (xy 293.37 48.26) (xy 290.83 48.26)) (stroke (width 0) (type default)))
 (symbol (lib_id "power:GND") (at 290.83 48.26 0) (unit 1)
 (in_bom yes) (on_board yes) (dnp no)
 (property "Reference" "#PWR0221" (at 290.83 45.26 0) (effects (font (size 1.27 1.27)) hide))
 (property "Value" "GND" (at 290.83 53.26 0) (effects (font (size 1.27 1.27))))
 (property "Footprint" "" (at 290.83 48.26 0) (effects (font (size 1.27 1.27)) hide))
 (property "Datasheet" "" (at 290.83 48.26 0) (effects (font (size 1.27 1.27)) hide))
 (pin "1"))
 (wire (pts (xy 300.99 48.26) (xy 303.53 48.26)) (stroke (width 0) (type default)))
 (label "LED_5V_A" (at 303.53 48.26 0) (fields_autoplaced) (effects (font (size 1.27 1.27)) (justify left bottom)))
 (text "USB hub supply (5V, 2A PTC)" (at 15.24 68.44 0) (effects (font (size 1.6 1.6) bold) (justify left bottom)))
 (polyline (pts (xy 13.24 69.14) (xy 132.9816 69.14)) (stroke (width 0) (type dash)))
 (polyline (pts (xy 132.9816 69.14) (xy 132.9816 85.22)) (stroke (width 0) (type dash)))
 (polyline (pts (xy 132.9816 85.22) (xy 13.24 85.22)) (stroke (width 0) (type dash)))
 (polyline (pts (xy 13.24 85.22) (xy 13.24 69.14)) (stroke (width 0) (type dash)))
 (symbol (lib_id "Device:Polyfuse") (at 25.4 76.2 90) (unit 1)
 (in_bom yes) (on_board yes) (dnp no)
 (property "Reference" "F1" (at 25.4 73.076 90) (effects (font (size 1.27 1.27))))
 (property "Value" "MF-RHT300 3A" (at 25.4 79.324 90) (effects (font (size 1.27 1.27))))
 (property "Footprint" "Fuse:Fuse_Bourns_MF-RHT300" (at 25.4 76.2 90) (effects (font (size 1.27 1.27)) hide))
 (property "Datasheet" "" (at 25.4 76.2 90) (effects (font (size 1.27 1.27)) hide))
 (pin "1")
 (pin "2"))
 (wire (pts (xy 21.59 76.2) (xy 19.05 76.2)) (stroke (width 0) (type default)))
 (symbol (lib_id "power:+5V") (at 19.05 76.2 0) (unit 1)
 (in_bom yes) (on_board yes) (dnp no)
 (property "Reference" "#PWR0222" (at 19.05 73.2 0) (effects (font (size 1.27 1.27)) hide))
 (property "Value" "+5V" (at 19.05 71.2 0) (effects (font (size 1.27 1.27))))
 (property "Footprint" "" (at 19.05 76.2 0) (effects (font (size 1.27 1.27)) hide))
 (property "Datasheet" "" (at 19.05 76.2 0) (effects (font (size 1.27 1.27)) hide))
 (pin "1"))
 (wire (pts (xy 29.21 76.2) (xy 31.75 76.2)) (stroke (width 0) (type default)))
 (label "+5V_HUB" (at 31.75 76.2 0) (fields_autoplaced) (effects (font (size 1.27 1.27)) (justify left bottom)))
 (symbol (lib_id "Connector_Generic:Conn_01x02") (at 58.42 76.2 0) (unit 1)
 (in_bom yes) (on_board yes) (dnp no)
 (property "Reference" "J3" (at 56.515 73.33 0) (effects (font (size 1.27 1.27))))
 (property "Value" "HUB 5V OUT" (at 56.515 81.61 0) (effects (font (size 1.27 1.27))))
 (property "Footprint" "TerminalBlock_Phoenix:TerminalBlock_Phoenix_MKDS-1,5-2-5.08_1x02_P5.08mm_Horizontal" (at 58.42 76.2 0) (effects (font (size 1.27 1.27)) hide))
 (property "Datasheet" "" (at 58.42 76.2 0) (effects (font (size 1.27 1.27)) hide))
 (pin "1")
 (pin "2"))
 (wire (pts (xy 53.34 76.2) (xy 50.8 76.2)) (stroke (width 0) (type default)))
 (label "+5V_HUB" (at 50.8 76.2 180) (fields_autoplaced) (effects (font (size 1.27 1.27)) (justify right bottom)))
 (wire (pts (xy 53.34 78.74) (xy 50.8 78.74)) (stroke (width 0) (type default)))
 (symbol (lib_id "power:GND") (at 50.8 78.74 0) (unit 1)
 (in_bom yes) (on_board yes) (dnp no)
 (property "Reference" "#PWR0223" (at 50.8 75.74 0) (effects (font (size 1.27 1.27)) hide))
 (property "Value" "GND" (at 50.8 83.74 0) (effects (font (size 1.27 1.27))))
 (property "Footprint" "" (at 50.8 78.74 0) (effects (font (size 1.27 1.27)) hide))
 (property "Datasheet" "" (at 50.8 78.74 0) (effects (font (size 1.27 1.27)) hide))
 (pin "1"))
 (symbol (lib_id "Device:R") (at 81.28 76.2 90) (unit 1)
 (in_bom yes) (on_board yes) (dnp no)
 (property "Reference" "R3" (at 81.28 73.584 90) (effects (font (size 1.27 1.27))))
 (property "Value" "2k2" (at 81.28 78.816 90) (effects (font (size 1.27 1.27))))
 (property "Footprint" "Resistor_SMD:R_0805_2012Metric_Pad1.20x1.40mm_HandSolder" (at 81.28 76.2 90) (effects (font (size 1.27 1.27)) hide))
 (property "Datasheet" "" (at 81.28 76.2 90) (effects (font (size 1.27 1.27)) hide))
 (pin "1")
 (pin "2"))
 (wire (pts (xy 77.47 76.2) (xy 74.93 76.2)) (stroke (width 0) (type default)))
 (label "+5V_HUB" (at 74.93 76.2 180) (fields_autoplaced) (effects (font (size 1.27 1.27)) (justify right bottom)))
 (wire (pts (xy 85.09 76.2) (xy 87.63 76.2)) (stroke (width 0) (type default)))
 (label "LED_HUB_A" (at 87.63 76.2 0) (fields_autoplaced) (effects (font (size 1.27 1.27)) (justify left bottom)))
 (symbol (lib_id "Device:LED") (at 111.76 76.2 0) (unit 1)
 (in_bom yes) (on_board yes) (dnp no)
 (property "Reference" "D5" (at 111.379 73.33 0) (effects (font (size 1.27 1.27))))
 (property "Value" "green" (at 111.379 80.086 0) (effects (font (size 1.27 1.27))))
 (property "Footprint" "LED_SMD:LED_0805_2012Metric_Pad1.15x1.40mm_HandSolder" (at 111.76 76.2 0) (effects (font (size 1.27 1.27)) hide))
 (property "Datasheet" "" (at 111.76 76.2 0) (effects (font (size 1.27 1.27)) hide))
 (pin "1")
 (pin "2"))
 (wire (pts (xy 107.95 76.2) (xy 105.41 76.2)) (stroke (width 0) (type default)))
 (symbol (lib_id "power:GND") (at 105.41 76.2 0) (unit 1)
 (in_bom yes) (on_board yes) (dnp no)
 (property "Reference" "#PWR0224" (at 105.41 73.2 0) (effects (font (size 1.27 1.27)) hide))
 (property "Value" "GND" (at 105.41 81.2 0) (effects (font (size 1.27 1.27))))
 (property "Footprint" "" (at 105.41 76.2 0) (effects (font (size 1.27 1.27)) hide))
 (property "Datasheet" "" (at 105.41 76.2 0) (effects (font (size 1.27 1.27)) hide))
 (pin "1"))
 (wire (pts (xy 115.57 76.2) (xy 118.11 76.2)) (stroke (width 0) (type default)))
 (label "LED_HUB_A" (at 118.11 76.2 0) (fields_autoplaced) (effects (font (size 1.27 1.27)) (justify left bottom)))
 (text "Test points & mounting" (at 144.7916 68.44 0) (effects (font (size 1.6 1.6) bold) (justify left bottom)))
 (polyline (pts (xy 142.7916 69.14) (xy 216.1636 69.14)) (stroke (width 0) (type dash)))
 (polyline (pts (xy 216.1636 69.14) (xy 216.1636 87.26)) (stroke (width 0) (type dash)))
 (polyline (pts (xy 216.1636 87.26) (xy 142.7916 87.26)) (stroke (width 0) (type dash)))
 (polyline (pts (xy 142.7916 87.26) (xy 142.7916 69.14)) (stroke (width 0) (type dash)))
 (symbol (lib_id "Connector:TestPoint") (at 147.32 78.74 0) (unit 1)
 (in_bom yes) (on_board yes) (dnp no)
 (property "Reference" "TP1" (at 147.32 73.076 0) (effects (font (size 1.27 1.27))))
 (property "Value" "GND" (at 147.32 80.34 0) (effects (font (size 1.27 1.27))))
 (property "Footprint" "TestPoint:TestPoint_Keystone_5005-5009_Compact" (at 147.32 78.74 0) (effects (font (size 1.27 1.27)) hide))
 (property "Datasheet" "" (at 147.32 78.74 0) (effects (font (size 1.27 1.27)) hide))
 (pin "1"))
 (wire (pts (xy 147.32 78.74) (xy 147.32 81.28)) (stroke (width 0) (type default)))
 (symbol (lib_id "power:GND") (at 147.32 81.28 0) (unit 1)
 (in_bom yes) (on_board yes) (dnp no)
 (property "Reference" "#PWR0225" (at 147.32 78.28 0) (effects (font (size 1.27 1.27)) hide))
 (property "Value" "GND" (at 147.32 86.28 0) (effects (font (size 1.27 1.27))))
 (property "Footprint" "" (at 147.32 81.28 0) (effects (font (size 1.27 1.27)) hide))
 (property "Datasheet" "" (at 147.32 81.28 0) (effects (font (size 1.27 1.27)) hide))
 (pin "1"))
 (symbol (lib_id "Connector:TestPoint") (at 157.48 78.74 0) (unit 1)
 (in_bom yes) (on_board yes) (dnp no)
 (property "Reference" "TP2" (at 157.48 73.076 0) (effects (font (size 1.27 1.27))))
 (property "Value" "+12V" (at 157.48 80.34 0) (effects (font (size 1.27 1.27))))
 (property "Footprint" "TestPoint:TestPoint_Pad_D1.5mm" (at 157.48 78.74 0) (effects (font (size 1.27 1.27)) hide))
 (property "Datasheet" "" (at 157.48 78.74 0) (effects (font (size 1.27 1.27)) hide))
 (pin "1"))
 (wire (pts (xy 157.48 78.74) (xy 157.48 81.28)) (stroke (width 0) (type default)))
 (symbol (lib_id "power:+12V") (at 157.48 81.28 180) (unit 1)
 (in_bom yes) (on_board yes) (dnp no)
 (property "Reference" "#PWR0226" (at 157.48 78.28 0) (effects (font (size 1.27 1.27)) hide))
 (property "Value" "+12V" (at 157.48 86.28 0) (effects (font (size 1.27 1.27))))
 (property "Footprint" "" (at 157.48 81.28 0) (effects (font (size 1.27 1.27)) hide))
 (property "Datasheet" "" (at 157.48 81.28 0) (effects (font (size 1.27 1.27)) hide))
 (pin "1"))
 (symbol (lib_id "Connector:TestPoint") (at 165.1 78.74 0) (unit 1)
 (in_bom yes) (on_board yes) (dnp no)
 (property "Reference" "TP3" (at 165.1 73.076 0) (effects (font (size 1.27 1.27))))
 (property "Value" "+5V" (at 165.1 80.34 0) (effects (font (size 1.27 1.27))))
 (property "Footprint" "TestPoint:TestPoint_Pad_D1.5mm" (at 165.1 78.74 0) (effects (font (size 1.27 1.27)) hide))
 (property "Datasheet" "" (at 165.1 78.74 0) (effects (font (size 1.27 1.27)) hide))
 (pin "1"))
 (wire (pts (xy 165.1 78.74) (xy 165.1 81.28)) (stroke (width 0) (type default)))
 (symbol (lib_id "power:+5V") (at 165.1 81.28 180) (unit 1)
 (in_bom yes) (on_board yes) (dnp no)
 (property "Reference" "#PWR0227" (at 165.1 78.28 0) (effects (font (size 1.27 1.27)) hide))
 (property "Value" "+5V" (at 165.1 86.28 0) (effects (font (size 1.27 1.27))))
 (property "Footprint" "" (at 165.1 81.28 0) (effects (font (size 1.27 1.27)) hide))
 (property "Datasheet" "" (at 165.1 81.28 0) (effects (font (size 1.27 1.27)) hide))
 (pin "1"))
 (symbol (lib_id "Mechanical:MountingHole_Pad") (at 177.8 78.74 0) (unit 1)
 (in_bom yes) (on_board yes) (dnp no)
 (property "Reference" "H1" (at 177.8 74.6 0) (effects (font (size 1.27 1.27))))
 (property "Value" "M3" (at 177.8 82.88 0) (effects (font (size 1.27 1.27))))
 (property "Footprint" "MountingHole:MountingHole_3.2mm_M3_Pad_Via" (at 177.8 78.74 0) (effects (font (size 1.27 1.27)) hide))
 (property "Datasheet" "" (at 177.8 78.74 0) (effects (font (size 1.27 1.27)) hide))
 (pin "1"))
 (wire (pts (xy 177.8 81.28) (xy 177.8 83.82)) (stroke (width 0) (type default)))
 (symbol (lib_id "power:GND") (at 177.8 83.82 0) (unit 1)
 (in_bom yes) (on_board yes) (dnp no)
 (property "Reference" "#PWR0228" (at 177.8 80.82 0) (effects (font (size 1.27 1.27)) hide))
 (property "Value" "GND" (at 177.8 88.82 0) (effects (font (size 1.27 1.27))))
 (property "Footprint" "" (at 177.8 83.82 0) (effects (font (size 1.27 1.27)) hide))
 (property "Datasheet" "" (at 177.8 83.82 0) (effects (font (size 1.27 1.27)) hide))
 (pin "1"))
 (symbol (lib_id "Mechanical:MountingHole_Pad") (at 187.96 78.74 0) (unit 1)
 (in_bom yes) (on_board yes) (dnp no)
 (property "Reference" "H2" (at 187.96 74.6 0) (effects (font (size 1.27 1.27))))
 (property "Value" "M3" (at 187.96 82.88 0) (effects (font (size 1.27 1.27))))
 (property "Footprint" "MountingHole:MountingHole_3.2mm_M3_Pad_Via" (at 187.96 78.74 0) (effects (font (size 1.27 1.27)) hide))
 (property "Datasheet" "" (at 187.96 78.74 0) (effects (font (size 1.27 1.27)) hide))
 (pin "1"))
 (wire (pts (xy 187.96 81.28) (xy 187.96 83.82)) (stroke (width 0) (type default)))
 (symbol (lib_id "power:GND") (at 187.96 83.82 0) (unit 1)
 (in_bom yes) (on_board yes) (dnp no)
 (property "Reference" "#PWR0229" (at 187.96 80.82 0) (effects (font (size 1.27 1.27)) hide))
 (property "Value" "GND" (at 187.96 88.82 0) (effects (font (size 1.27 1.27))))
 (property "Footprint" "" (at 187.96 83.82 0) (effects (font (size 1.27 1.27)) hide))
 (property "Datasheet" "" (at 187.96 83.82 0) (effects (font (size 1.27 1.27)) hide))
 (pin "1"))
 (symbol (lib_id "Mechanical:MountingHole_Pad") (at 198.12 78.74 0) (unit 1)
 (in_bom yes) (on_board yes) (dnp no)
 (property "Reference" "H3" (at 198.12 74.6 0) (effects (font (size 1.27 1.27))))
 (property "Value" "M3" (at 198.12 82.88 0) (effects (font (size 1.27 1.27))))
 (property "Footprint" "MountingHole:MountingHole_3.2mm_M3_Pad_Via" (at 198.12 78.74 0) (effects (font (size 1.27 1.27)) hide))
 (property "Datasheet" "" (at 198.12 78.74 0) (effects (font (size 1.27 1.27)) hide))
 (pin "1"))
 (wire (pts (xy 198.12 81.28) (xy 198.12 83.82)) (stroke (width 0) (type default)))
 (symbol (lib_id "power:GND") (at 198.12 83.82 0) (unit 1)
 (in_bom yes) (on_board yes) (dnp no)
 (property "Reference" "#PWR0230" (at 198.12 80.82 0) (effects (font (size 1.27 1.27)) hide))
 (property "Value" "GND" (at 198.12 88.82 0) (effects (font (size 1.27 1.27))))
 (property "Footprint" "" (at 198.12 83.82 0) (effects (font (size 1.27 1.27)) hide))
 (property "Datasheet" "" (at 198.12 83.82 0) (effects (font (size 1.27 1.27)) hide))
 (pin "1"))
 (symbol (lib_id "Mechanical:MountingHole_Pad") (at 208.28 78.74 0) (unit 1)
 (in_bom yes) (on_board yes) (dnp no)
 (property "Reference" "H4" (at 208.28 74.6 0) (effects (font (size 1.27 1.27))))
 (property "Value" "M3" (at 208.28 82.88 0) (effects (font (size 1.27 1.27))))
 (property "Footprint" "MountingHole:MountingHole_3.2mm_M3_Pad_Via" (at 208.28 78.74 0) (effects (font (size 1.27 1.27)) hide))
 (property "Datasheet" "" (at 208.28 78.74 0) (effects (font (size 1.27 1.27)) hide))
 (pin "1"))
 (wire (pts (xy 208.28 81.28) (xy 208.28 83.82)) (stroke (width 0) (type default)))
 (symbol (lib_id "power:GND") (at 208.28 83.82 0) (unit 1)
 (in_bom yes) (on_board yes) (dnp no)
 (property "Reference" "#PWR0231" (at 208.28 80.82 0) (effects (font (size 1.27 1.27)) hide))
 (property "Value" "GND" (at 208.28 88.82 0) (effects (font (size 1.27 1.27))))
 (property "Footprint" "" (at 208.28 83.82 0) (effects (font (size 1.27 1.27)) hide))
 (property "Datasheet" "" (at 208.28 83.82 0) (effects (font (size 1.27 1.27)) hide))
 (pin "1")))
